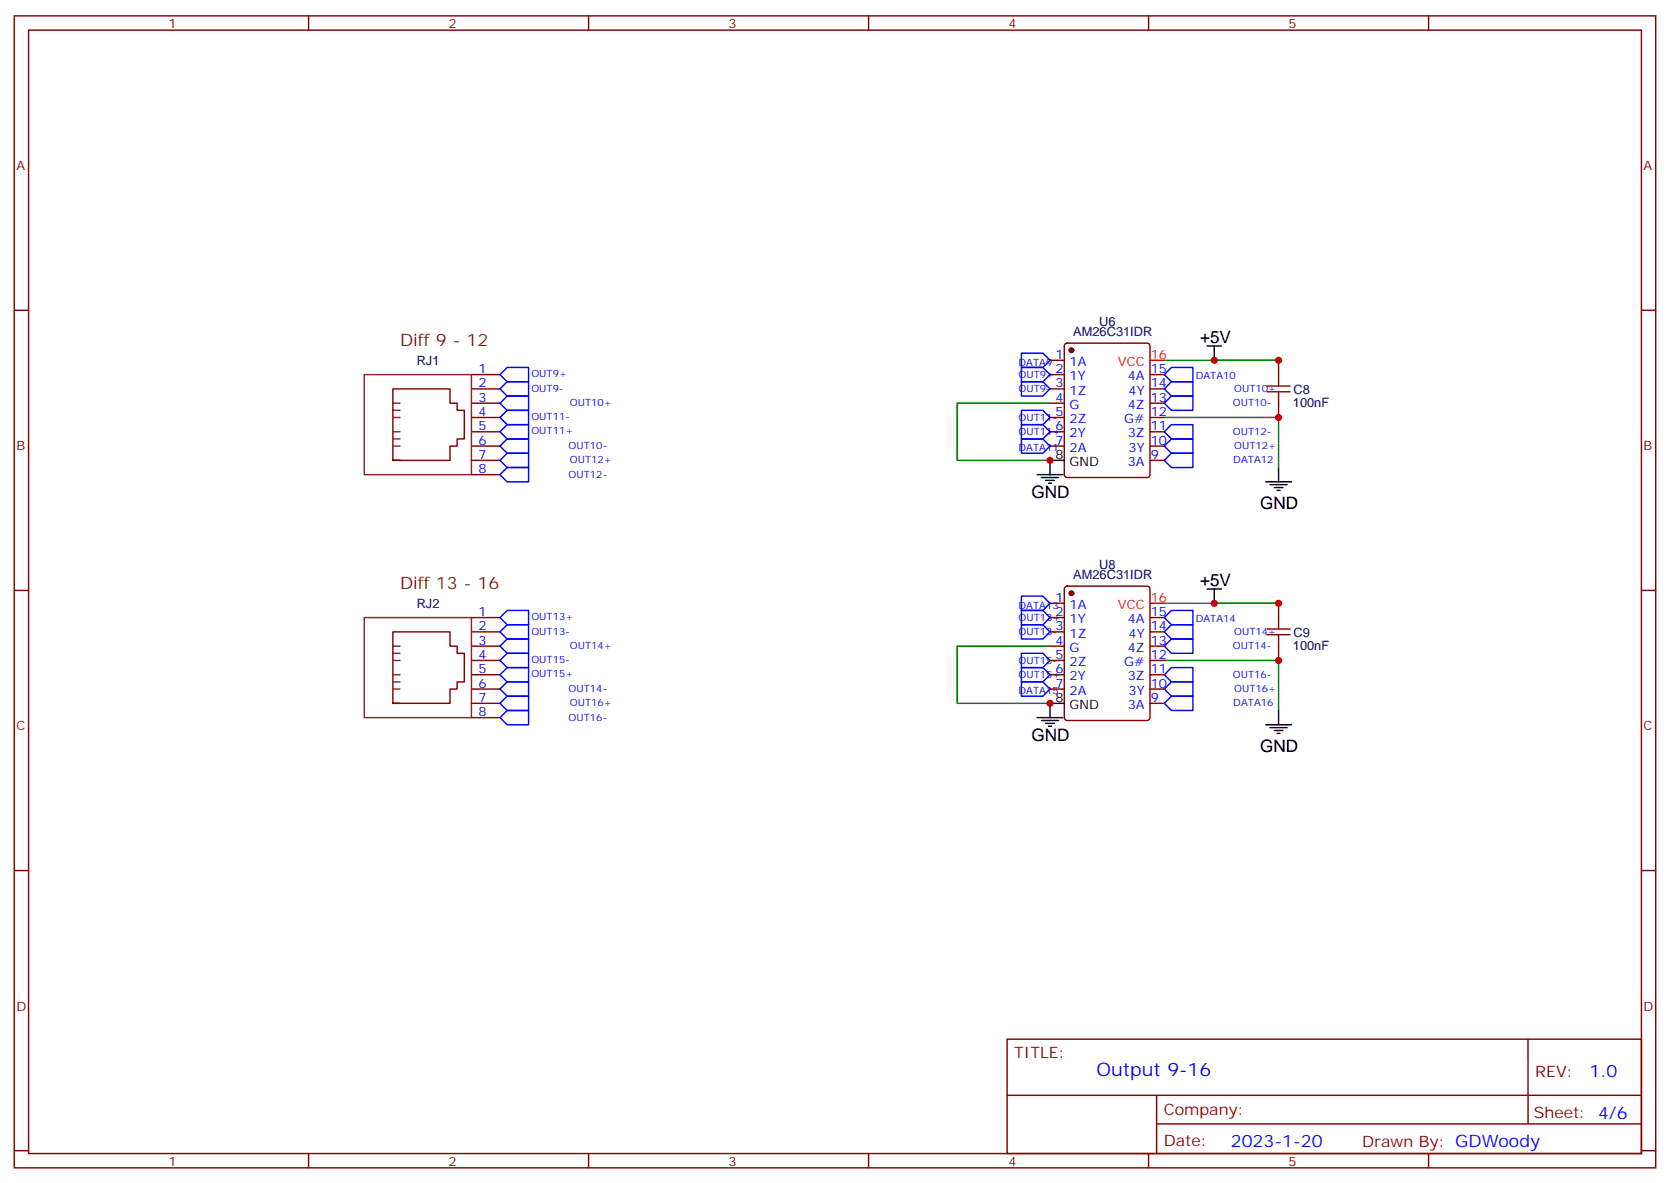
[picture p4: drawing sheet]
<svg xmlns="http://www.w3.org/2000/svg" width="412mm" height="292mm" viewBox="0 0 412 292" stroke-linecap="round" stroke-linejoin="round" font-family="sans-serif">
<g fill="none" stroke="#870000" stroke-width=".35">
<path d="M3.5 3.9h405.4v284.4h-405.4zM7.1 7.4h398.2v277.3h-398.2zM76.2 3.9v3.5M145.3 3.9v3.5M214.5 3.9v3.5M283.6 3.9v3.5M352.8 3.9v3.5M3.5 76.6h3.6M405.3 76.6h3.6M116.4 99.5h7.1M116.4 96h7.1M116.4 92.5h7.1"/>
<path d="M259.3 99.5h3.5M259.3 96h3.5M259.3 92.5h3.5M259.3 88.9h3.5M263.1 84.9l.4-.2h19.8a.71 .71 0 0 1 .7 .7v31.8a.76 .76 0 0 1-.7 .7h-19.8a.76 .76 0 0 1-.7-.7v-31.8zM284 99.5h3.5M284 96h3.5M284 92.5h3.5M315.7 88.9v3.6M315.7 99.5v3.5M97 113.6v-17.6h14.1v3.5h1.8v1.8h1.8v7h-1.8v1.8h-1.8v3.5h-14.1h1.8M116.4 110.1h7.1"/>
<path d="M116.4 106.6h7.1M116.4 103h7.1M116.4 113.6h7.1M116.4 117.2h7.1M259.3 110.1h3.5M259.3 106.6h3.5M259.3 103h3.5M284 110.1h3.5M284 106.6h3.5M284 103h3.5M284 113.6h3.5M3.5 145.7h3.6"/>
<path d="M116.4 152.4h7.1M116.4 156h7.1M116.4 159.5h7.1M259.3 148.9h3.5M259.3 152.4h3.5M259.3 156h3.5M259.3 159.5h3.5M263.1 144.9l.4-.2h19.8a.71 .71 0 0 1 .7 .7v31.7a.76 .76 0 0 1-.7 .7h-19.8a.76 .76 0 0 1-.7-.7v-31.7zM284 152.4h3.5M284 156h3.5M284 159.5h3.5M315.7 148.9v3.5"/>
<path d="M315.7 159.5v3.5M405.3 145.7h3.6M97 173.6v-17.6h14.1v3.5h1.8v1.8h1.8v7h-1.8v1.8h-1.8v3.5h-14.1h1.8M116.4 163h7.1M116.4 166.5h7.1M116.4 170.1h7.1M116.4 173.6h7.1M116.4 177.1h7.1M259.3 163h3.5M259.3 166.5h3.5M259.3 170.1h3.5M284 163h3.5"/>
<path d="M284 166.5h3.5M284 170.1h3.5M284 173.6h3.5M3.5 214.9h3.6M405.3 214.9h3.6M248.7 256.5h156.6v28.2h-156.6zM377.3 256.5v20.9M248.7 270.4h156.5M285.6 277.4h119.6M285.6 270.4v14.1M3.5 284h3.6M76.2 284.7v3.6"/>
<path d="M145.3 284.7v3.6M214.5 284.7v3.6M283.6 284.7v3.6M352.8 284.7v3.6M405.3 284h3.6"/>
</g>
<g fill="none" stroke="#8c2424" stroke-width=".35">
<path d="M90 92.5h26.4v24.7h-26.4zM97 99.5h1.8M97 101.3h1.8M97 103h1.8M97 106.6h1.8M97 108.3h1.8M97 110.1h1.8M90 152.4h26.4v24.7h-26.4zM97 159.5h1.8M97 161.3h1.8M97 163h1.8M97 166.5h1.8"/>
<path d="M97 168.3h1.8M97 170.1h1.8"/>
</g>
<g fill="#870000" stroke="#870000" stroke-width=".35">
<circle cx="264.6" cy="86.5" r=".53"/>
<circle cx="264.6" cy="146.4" r=".53"/>
</g>
<g fill="none" stroke="#000" stroke-width=".35">
<path d="M298.1 85.4h3.5M299.9 85.4v3.5M256.1 117.2h6.4M257.2 117.9h4.2M258.2 118.6h2.1M258.9 119.3h.7M262.8 113.6h-3.5v3.6M312.6 118.9h6.3M313.6 119.6h4.3M315.7 115.4v3.5M314.7 120.3h2.1M315.4 121h.7"/>
<path d="M298.1 145.4h3.5M299.9 145.4v3.5M256.1 177.1h6.4M257.2 177.8h4.2M258.2 178.5h2.1M258.9 179.2h.7M262.8 173.6h-3.5v3.5M312.6 178.9h6.3M313.6 179.6h4.3M315.7 175.4v3.5M314.7 180.3h2.1M315.4 181h.7"/>
</g>
<path d="M284 88.9h3.5M284 148.9h3.5" fill="none" stroke="#f00" stroke-width=".35"/>
<path d="M312.9 95.3h5.7M312.9 96.7h5.7M315.7 92.5v2.8M315.7 96.7v2.8M312.9 155.3h5.7M312.9 156.7h5.7M315.7 152.4v2.9M315.7 156.7v2.8" fill="none" stroke="#a10000" stroke-width=".35"/>
<path d="M259.3 99.5h-22.9v14.1h22.9M287.5 88.9h28.2M287.5 103h28.2v12.4M259.3 159.5h-22.9v14.1h22.9M287.5 148.9h28.2M287.5 163h28.2v12.4" fill="none" stroke="#008700" stroke-width=".35"/>
<g fill="none" stroke="#00f" stroke-width=".35">
<path d="M123.5 92.5l1.7-1.8h5.3v3.5h-5.3zM123.5 96l1.7-1.8h5.3v3.6h-5.3zM125.2 97.8h5.3v3.5h-5.3l-1.7-1.8zM252.2 87.2h5.3l1.8 1.7-1.8 1.8h-5.3zM252.2 94.2h5.3l1.8 1.8-1.8 1.8h-5.3zM252.2 90.7h5.3l1.8 1.8-1.8 1.7h-5.3zM287.5 92.5l1.8-1.8h5.3v3.5h-5.3zM287.5 99.5l1.8-1.7h5.3v3.5h-5.3zM289.3 94.2h5.3v3.6h-5.3l-1.8-1.8zM123.5 103l1.7-1.7h5.3v3.5h-5.3zM123.5 106.6l1.7-1.8h5.3v3.5h-5.3zM125.2 108.3h5.3v3.6h-5.3l-1.7-1.8z"/>
<path d="M125.2 115.4h5.3v3.5h-5.3l-1.7-1.7zM125.2 111.9h5.3v3.5h-5.3l-1.7-1.8zM252.2 108.3h5.3l1.8 1.8-1.8 1.8h-5.3zM252.2 104.8h5.3l1.8 1.8-1.8 1.7h-5.3zM252.2 101.3h5.3l1.8 1.7-1.8 1.8h-5.3zM287.5 113.6l1.8-1.7h5.3v3.5h-5.3zM287.5 110.1l1.8-1.8h5.3v3.6h-5.3zM289.3 104.8h5.3v3.5h-5.3l-1.8-1.7zM123.5 152.4l1.7-1.7h5.3v3.5h-5.3zM123.5 156l1.7-1.8h5.3v3.5h-5.3zM125.2 157.7h5.3v3.6h-5.3l-1.7-1.8zM252.2 150.7h5.3l1.8 1.7-1.8 1.8h-5.3z"/>
<path d="M252.2 154.2h5.3l1.8 1.8-1.8 1.7h-5.3zM252.2 147.1h5.3l1.8 1.8-1.8 1.8h-5.3zM287.5 159.5l1.8-1.8h5.3v3.6h-5.3zM287.5 152.4l1.8-1.7h5.3v3.5h-5.3zM289.3 154.2h5.3v3.5h-5.3l-1.8-1.7zM123.5 163l1.7-1.7h5.3v3.5h-5.3zM125.2 164.8h5.3v3.5h-5.3l-1.7-1.8zM125.2 171.8h5.3v3.6h-5.3l-1.7-1.8zM125.2 175.4h5.3v3.5h-5.3l-1.7-1.8zM125.2 168.3h5.3v3.5h-5.3l-1.7-1.7zM252.2 161.3h5.3l1.8 1.7-1.8 1.8h-5.3zM252.2 164.8h5.3l1.8 1.7-1.8 1.8h-5.3z"/>
<path d="M252.2 168.3h5.3l1.8 1.8-1.8 1.7h-5.3zM287.5 173.6l1.8-1.8h5.3v3.6h-5.3zM289.3 168.3h5.3v3.5h-5.3l-1.8-1.7zM289.3 164.8h5.3v3.5h-5.3l-1.8-1.8z"/>
</g>
<g fill="#c00">
<circle cx="299.9" cy="88.9" r=".88"/>
<circle cx="315.7" cy="103" r=".88"/>
<circle cx="315.7" cy="88.9" r=".88"/>
<circle cx="259.3" cy="113.6" r=".88"/>
<circle cx="259.3" cy="173.6" r=".88"/>
<circle cx="315.7" cy="148.9" r=".88"/>
<circle cx="315.7" cy="163" r=".88"/>
<circle cx="299.9" cy="148.9" r=".88"/>
</g>
<text font-size="4.6" fill="#00f" x="270.8" y="265.5">Output 9-16</text>
<g font-size="4.2" fill="#630">
<text x="98.8" y="85.4">Diff 9 - 12</text>
<text x="98.8" y="145.4">Diff 13 - 16</text>
</g>
<g font-size="4.2">
<text x="296.3" y="84.7">+5V</text>
<text x="254.7" y="122.8">GND</text>
<text x="311.1" y="125.6">GND</text>
<text x="296.3" y="144.7">+5V</text>
<text x="254.7" y="182.8">GND</text>
<text x="311.1" y="185.6">GND</text>
</g>
<g font-size="4.2" fill="#00f">
<text x="392.5" y="265.8">1.0</text>
<text x="304" y="283.1">2023-1-20</text>
</g>
<g font-size="3.9" fill="#800">
<text x="250.5" y="261.1">TITLE:</text>
<text x="379.1" y="265.8">REV:</text>
<text x="287.4" y="275.3">Company:</text>
<text x="378.7" y="275.9">Sheet: 4/6</text>
<text x="287.4" y="283">Date:</text>
<text x="336.4" y="283.1">Drawn By: GDWoody</text>
</g>
<g font-size="3.2" fill="#800">
<text x="41.6" y="6.9">1</text>
<text x="110.8" y="6.9">2</text>
<text x="179.9" y="6.9">3</text>
<text x="249.1" y="6.9">4</text>
<text x="318.2" y="6.9">5</text>
<text x="4.1" y="42">A</text>
<text x="405.9" y="42">A</text>
<text x="4.1" y="111.2">B</text>
<text x="405.9" y="111.2">B</text>
<text x="4.1" y="180.3">C</text>
<text x="405.9" y="180.3">C</text>
<text x="4.1" y="249.4">D</text>
<text x="405.9" y="249.4">D</text>
<text x="41.6" y="287.7">1</text>
<text x="110.8" y="287.7">2</text>
<text x="179.9" y="287.7">3</text>
<text x="249.1" y="287.7">4</text>
<text x="318.2" y="287.7">5</text>
</g>
<g font-size="3.2" fill="#000080">
<text x="265" y="83">AM26C31IDR</text>
<text x="271.5" y="80.4">U6</text>
<text x="102.9" y="90.1">RJ1</text>
<text x="319.3" y="100.4">100nF</text>
<text x="319.5" y="97.2">C8</text>
<text x="265" y="143">AM26C31IDR</text>
<text x="271.5" y="140.3">U8</text>
<text x="102.9" y="150.1">RJ2</text>
<text x="319.3" y="160.4">100nF</text>
<text x="319.5" y="157.1">C9</text>
</g>
<g font-size="3.2" fill="#00f">
<text x="260.6" y="88.6">1</text>
<text x="118.2" y="95.6">2</text>
<text x="118.2" y="92.1">1</text>
<text x="260.6" y="92.1">2</text>
<text x="260.6" y="95.6">3</text>
<text x="264.1" y="90.3">1A</text>
<text x="264.1" y="93.9">1Y</text>
<text x="278.5" y="93.9">4A</text>
<text x="284.2" y="95.6">14</text>
<text x="284.2" y="92.1">15</text>
<text x="118.2" y="99.2">3</text>
<text x="260.6" y="99.2">4</text>
<text x="264.1" y="97.4">1Z</text>
<text x="264.1" y="100.9">G</text>
<text x="278.5" y="100.9">4Z</text>
<text x="278.7" y="97.4">4Y</text>
<text x="284.2" y="99.2">13</text>
<text x="118.2" y="106.2">5</text>
<text x="118.2" y="102.7">4</text>
<text x="260.6" y="102.7">5</text>
<text x="260.6" y="106.2">6</text>
<text x="264.1" y="104.5">2Z</text>
<text x="264.1" y="108">2Y</text>
<text x="277.6" y="104.5">G#</text>
<text x="278.5" y="108">3Z</text>
<text x="284.2" y="106.2">11</text>
<text x="284.2" y="102.7">12</text>
<text x="118.2" y="109.7">6</text>
<text x="118.2" y="113.3">7</text>
<text x="260.6" y="109.7">7</text>
<text x="264.1" y="111.5">2A</text>
<text x="278.7" y="111.5">3Y</text>
<text x="284.2" y="113.3">9</text>
<text x="284.2" y="109.7">10</text>
<text x="118.2" y="116.8">8</text>
<text x="278.5" y="115">3A</text>
<text x="260.6" y="148.6">1</text>
<text x="118.2" y="155.6">2</text>
<text x="118.2" y="152.1">1</text>
<text x="260.6" y="152.1">2</text>
<text x="260.6" y="155.6">3</text>
<text x="264.1" y="150.3">1A</text>
<text x="264.1" y="153.8">1Y</text>
<text x="278.5" y="153.8">4A</text>
<text x="284.2" y="155.6">14</text>
<text x="284.2" y="152.1">15</text>
<text x="118.2" y="159.1">3</text>
<text x="260.6" y="159.1">4</text>
<text x="264.1" y="157.4">1Z</text>
<text x="264.1" y="160.9">G</text>
<text x="278.5" y="160.9">4Z</text>
<text x="278.7" y="157.4">4Y</text>
<text x="284.2" y="159.1">13</text>
<text x="118.2" y="166.2">5</text>
<text x="118.2" y="162.7">4</text>
<text x="260.6" y="162.7">5</text>
<text x="260.6" y="166.2">6</text>
<text x="264.1" y="164.4">2Z</text>
<text x="264.1" y="168">2Y</text>
<text x="277.6" y="164.4">G#</text>
<text x="278.5" y="168">3Z</text>
<text x="284.2" y="166.2">11</text>
<text x="284.2" y="162.7">12</text>
<text x="118.2" y="169.7">6</text>
<text x="118.2" y="173.2">7</text>
<text x="260.6" y="169.7">7</text>
<text x="264.1" y="171.5">2A</text>
<text x="278.7" y="171.5">3Y</text>
<text x="284.2" y="173.2">9</text>
<text x="284.2" y="169.7">10</text>
<text x="118.2" y="176.8">8</text>
<text x="278.5" y="175">3A</text>
</g>
<g font-size="3.2" fill="#f00">
<text x="284.2" y="88.6">16</text>
<text x="276.1" y="90.3">VCC</text>
<text x="284.2" y="148.6">16</text>
<text x="276.1" y="150.3">VCC</text>
</g>
<g font-size="3.2">
<text x="260.6" y="113.3">8</text>
<text x="264.1" y="115">GND</text>
<text x="260.6" y="173.2">8</text>
<text x="264.1" y="175">GND</text>
</g>
<g font-size="2.5" fill="#00f">
<text x="131.2" y="93.1">OUT9+</text>
<text x="251.5" y="90.2">DATA9</text>
<text x="251.5" y="93.3">OUT9+</text>
<text x="295.3" y="93.6">DATA10</text>
<text x="131.2" y="96.6">OUT9-</text>
<text x="140.7" y="100.2">OUT10+</text>
<text x="251.5" y="96.8">OUT9-</text>
<text x="304.5" y="100.2">OUT10-</text>
<text x="304.8" y="96.7">OUT10+</text>
<text x="131.2" y="103.7">OUT11-</text>
<text x="131.2" y="107.2">OUT11+</text>
<text x="251.5" y="107.4">OUT11+</text>
<text x="251.5" y="103.8">OUT11-</text>
<text x="304.5" y="107.3">OUT12-</text>
<text x="140.4" y="110.8">OUT10-</text>
<text x="251.5" y="111.4">DATA11</text>
<text x="304.8" y="110.8">OUT12+</text>
<text x="140.4" y="117.9">OUT12-</text>
<text x="140.7" y="114.4">OUT12+</text>
<text x="304.6" y="114.4">DATA12</text>
<text x="131.2" y="153.1">OUT13+</text>
<text x="251.5" y="153.2">OUT13+</text>
<text x="251.5" y="150.2">DATA13</text>
<text x="295.3" y="153.5">DATA14</text>
<text x="131.2" y="156.6">OUT13-</text>
<text x="140.7" y="160.2">OUT14+</text>
<text x="251.5" y="156.8">OUT13-</text>
<text x="304.5" y="160.2">OUT14-</text>
<text x="304.8" y="156.7">OUT14+</text>
<text x="131.2" y="167.2">OUT15+</text>
<text x="131.2" y="163.7">OUT15-</text>
<text x="251.5" y="163.8">OUT15-</text>
<text x="251.5" y="167.3">OUT15+</text>
<text x="304.5" y="167.3">OUT16-</text>
<text x="140.4" y="170.8">OUT14-</text>
<text x="251.5" y="171.4">DATA15</text>
<text x="304.8" y="170.8">OUT16+</text>
<text x="140.4" y="177.9">OUT16-</text>
<text x="140.7" y="174.3">OUT16+</text>
<text x="304.6" y="174.3">DATA16</text>
</g>
</svg>
